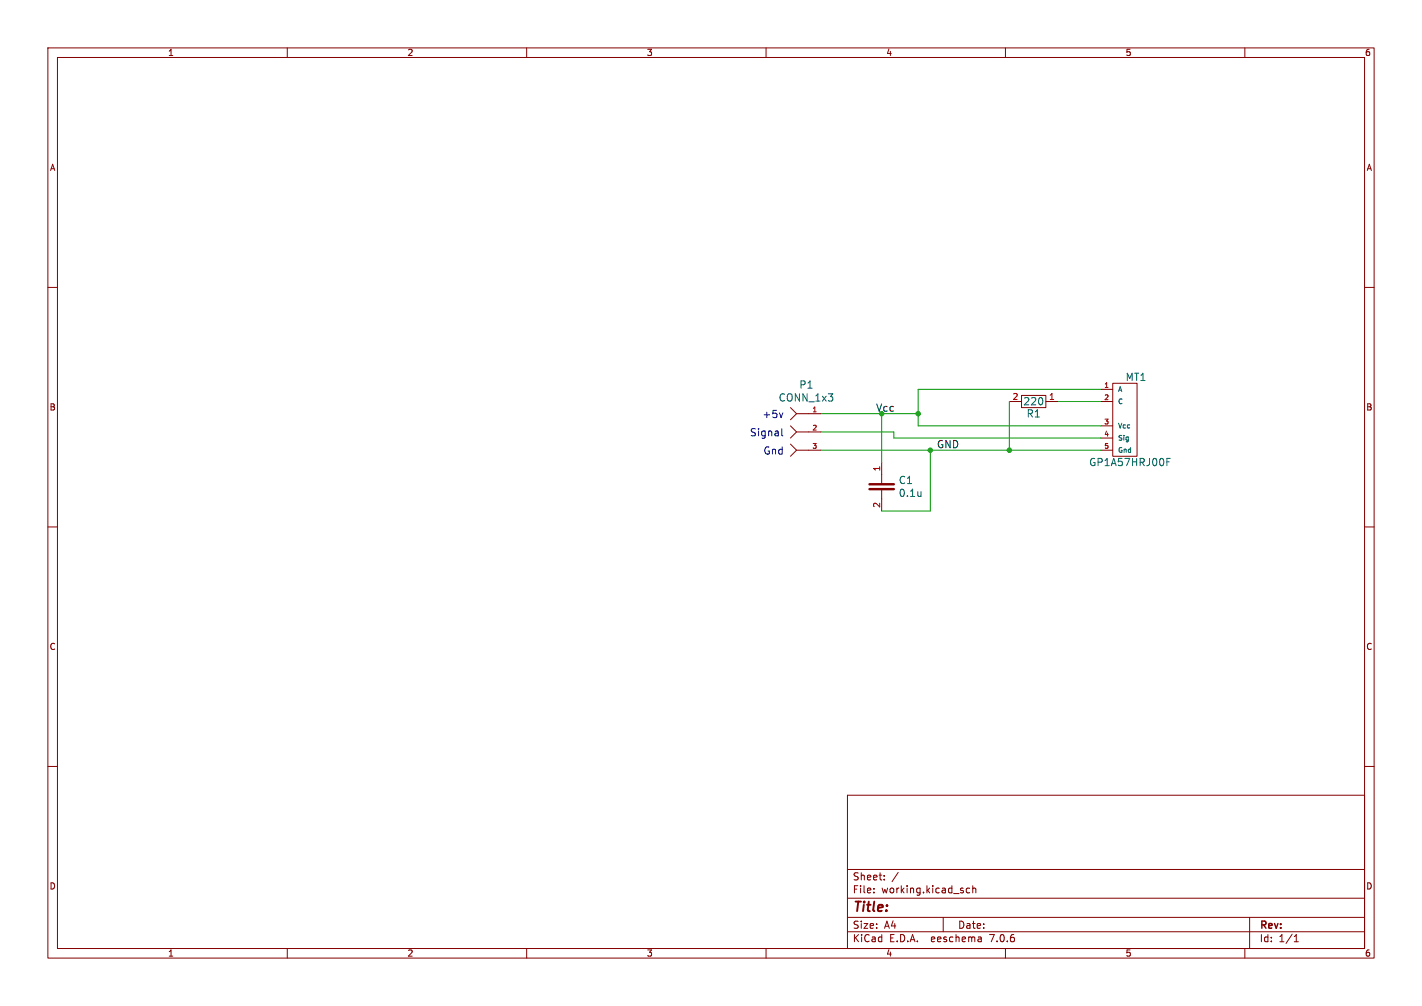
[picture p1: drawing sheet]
(kicad_sch (version 20230121) (generator eeschema)

 (paper "A4")

 (lib_symbols
  (symbol "Propeller_Speed-rescue:CAP" (pin_names (offset 1.016)) (in_bom yes) (on_board yes)
   (property "Reference" "C" (at 0 1.778 0) (effects (font (size 1.524 1.524)) (justify right)))
   (property "Value" "CAP" (at 0 -2.032 0) (effects (font (size 1.524 1.524)) (justify right)))
   (property "Footprint" "" (at -6.604 -2.54 90) (effects (font (size 1.524 1.524)) hide))
   (property "Datasheet" "" (at -4.064 0 90) (effects (font (size 1.524 1.524)) hide))
   (symbol "CAP_0_1"
    (polyline (pts (xy -2.54 0.508) (xy 2.54 0.508)) (stroke (width 0.508) (type solid)) (fill (type none)))
    (polyline (pts (xy 0 -2.54) (xy 0 -0.508)) (stroke (width 0) (type solid)) (fill (type none)))
    (polyline (pts (xy 0 0.508) (xy 0 2.54)) (stroke (width 0) (type solid)) (fill (type none)))
    (polyline (pts (xy 2.54 -0.508) (xy -2.54 -0.508)) (stroke (width 0.508) (type solid)) (fill (type none))))
   (symbol "CAP_1_1"
    (pin input line (at 0 5.08 270) (length 2.54) (name "~" (effects (font (size 1.27 1.27)))) (number "1" (effects (font (size 1.27 1.27)))))
    (pin input line (at 0 -5.08 90) (length 2.54) (name "~" (effects (font (size 1.27 1.27)))) (number "2" (effects (font (size 1.27 1.27)))))))
  (symbol "Propeller_Speed-rescue:CONN_1x3" (pin_names (offset 1.016)) (in_bom yes) (on_board yes)
   (property "Reference" "P" (at 0 6.35 0) (effects (font (size 1.524 1.524))))
   (property "Value" "CONN_1x3" (at 0 -6.35 0) (effects (font (size 1.524 1.524))))
   (property "Footprint" "" (at 0 0 0) (effects (font (size 1.524 1.524))))
   (property "Datasheet" "" (at 0 0 0) (effects (font (size 1.524 1.524))))
   (symbol "CONN_1x3_0_1"
    (polyline (pts (xy 0 -3.81) (xy 2.54 -3.81)) (stroke (width 0) (type solid)) (fill (type none)))
    (polyline (pts (xy 0 3.81) (xy 2.54 3.81)) (stroke (width 0) (type solid)) (fill (type none)))
    (polyline (pts (xy -1.27 -2.54) (xy 0 -3.81) (xy -1.27 -5.08)) (stroke (width 0) (type solid)) (fill (type none)))
    (polyline (pts (xy -1.27 1.27) (xy 0 0) (xy -1.27 -1.27)) (stroke (width 0) (type solid)) (fill (type none)))
    (polyline (pts (xy -1.27 2.54) (xy 0 3.81) (xy -1.27 5.08)) (stroke (width 0) (type solid)) (fill (type none)))
    (polyline (pts (xy 0 0) (xy 1.27 0) (xy 2.54 0)) (stroke (width 0) (type solid)) (fill (type none))))
   (symbol "CONN_1x3_1_1"
    (pin input line (at 5.08 3.81 180) (length 2.54) (name "~" (effects (font (size 1.016 1.016)))) (number "1" (effects (font (size 1.016 1.016)))))
    (pin input line (at 5.08 0 180) (length 2.54) (name "~" (effects (font (size 1.016 1.016)))) (number "2" (effects (font (size 1.016 1.016)))))
    (pin input line (at 5.08 -3.81 180) (length 2.54) (name "~" (effects (font (size 1.016 1.016)))) (number "3" (effects (font (size 1.016 1.016)))))))
  (symbol "Propeller_Speed-rescue:RES" (pin_names (offset 1.016)) (in_bom yes) (on_board yes)
   (property "Reference" "R" (at 2.54 0 90) (effects (font (size 1.524 1.524))))
   (property "Value" "RES" (at 0 0 90) (effects (font (size 1.524 1.524))))
   (property "Footprint" "" (at -6.604 -2.54 90) (effects (font (size 1.524 1.524)) hide))
   (property "Datasheet" "" (at -4.064 0 90) (effects (font (size 1.524 1.524)) hide))
   (symbol "RES_0_1"
    (rectangle (start -1.27 2.54) (end 1.27 -2.54) (stroke (width 0) (type solid)) (fill (type none))))
   (symbol "RES_1_1"
    (pin input line (at 0 5.08 270) (length 2.54) (name "~" (effects (font (size 1.27 1.27)))) (number "1" (effects (font (size 1.27 1.27)))))
    (pin input line (at 0 -5.08 90) (length 2.54) (name "~" (effects (font (size 1.27 1.27)))) (number "2" (effects (font (size 1.27 1.27)))))))
  (symbol "Propeller_Speed-rescue:SHARP_PHOTO_INTERRUPTER" (pin_names (offset 1.016)) (in_bom yes) (on_board yes)
   (property "Reference" "MT" (at 0 8.89 0) (effects (font (size 1.524 1.524))))
   (property "Value" "SHARP_PHOTO_INTERRUPTER" (at 0 -8.89 0) (effects (font (size 1.524 1.524))))
   (property "Footprint" "" (at 1.27 0 0) (effects (font (size 1.524 1.524)) hide))
   (property "Datasheet" "http://www.sharpsma.com/webfm_send/1553" (at 0 -11.43 0) (effects (font (size 1.524 1.524)) hide))
   (property "Manufacturer" "Sharp" (at -8.89 -13.97 0) (effects (font (size 1.524 1.524)) hide))
   (property "ManufacturerNumber" "GP1A57HRJ00F" (at 3.81 -13.97 0) (effects (font (size 1.524 1.524)) hide))
   (property "DigikeyNumber" "425-1935-5-ND" (at 0 -16.51 0) (effects (font (size 1.524 1.524)) hide))
   (symbol "SHARP_PHOTO_INTERRUPTER_0_1"
    (rectangle (start -2.54 7.62) (end 2.54 -7.62) (stroke (width 0) (type solid)) (fill (type none))))
   (symbol "SHARP_PHOTO_INTERRUPTER_1_1"
    (pin power_in line (at -5.08 6.35 0) (length 2.54) (name "A" (effects (font (size 1.016 1.016)))) (number "1" (effects (font (size 1.016 1.016)))))
    (pin power_out line (at -5.08 3.81 0) (length 2.54) (name "C" (effects (font (size 1.016 1.016)))) (number "2" (effects (font (size 1.016 1.016)))))
    (pin power_in line (at -5.08 -1.27 0) (length 2.54) (name "Vcc" (effects (font (size 1.016 1.016)))) (number "3" (effects (font (size 1.016 1.016)))))
    (pin output line (at -5.08 -3.81 0) (length 2.54) (name "Sig" (effects (font (size 1.016 1.016)))) (number "4" (effects (font (size 1.016 1.016)))))
    (pin power_out line (at -5.08 -6.35 0) (length 2.54) (name "Gnd" (effects (font (size 1.016 1.016)))) (number "5" (effects (font (size 1.016 1.016))))))))

 (junction (at 191.77 86.36) (diameter 0) (color 0 0 0 0))
 (junction (at 184.15 86.36) (diameter 0) (color 0 0 0 0))
 (junction (at 210.82 93.98) (diameter 0) (color 0 0 0 0))
 (junction (at 194.31 93.98) (diameter 0) (color 0 0 0 0))

 (wire (pts (xy 191.77 81.28) (xy 191.77 86.36)) (stroke (width 0) (type default)))
 (wire (pts (xy 191.77 86.36) (xy 191.77 88.9)) (stroke (width 0) (type default)))
 (wire (pts (xy 184.15 86.36) (xy 171.45 86.36)) (stroke (width 0) (type default)))
 (wire (pts (xy 186.69 91.44) (xy 229.87 91.44)) (stroke (width 0) (type default)))
 (wire (pts (xy 194.31 106.68) (xy 184.15 106.68)) (stroke (width 0) (type default)))
 (wire (pts (xy 210.82 93.98) (xy 229.87 93.98)) (stroke (width 0) (type default)))
 (wire (pts (xy 171.45 93.98) (xy 194.31 93.98)) (stroke (width 0) (type default)))
 (wire (pts (xy 194.31 93.98) (xy 210.82 93.98)) (stroke (width 0) (type default)))
 (wire (pts (xy 184.15 96.52) (xy 184.15 86.36)) (stroke (width 0) (type default)))
 (wire (pts (xy 191.77 86.36) (xy 184.15 86.36)) (stroke (width 0) (type default)))
 (wire (pts (xy 191.77 88.9) (xy 229.87 88.9)) (stroke (width 0) (type default)))
 (wire (pts (xy 220.98 83.82) (xy 229.87 83.82)) (stroke (width 0) (type default)))
 (wire (pts (xy 171.45 90.17) (xy 186.69 90.17)) (stroke (width 0) (type default)))
 (wire (pts (xy 229.87 81.28) (xy 191.77 81.28)) (stroke (width 0) (type default)))
 (wire (pts (xy 194.31 93.98) (xy 194.31 106.68)) (stroke (width 0) (type default)))
 (wire (pts (xy 210.82 93.98) (xy 210.82 83.82)) (stroke (width 0) (type default)))
 (wire (pts (xy 186.69 90.17) (xy 186.69 91.44)) (stroke (width 0) (type default)))

 (text "+5v" (at 163.83 87.63 0) (effects (font (size 1.524 1.524)) (justify right bottom)))
 (text "Signal" (at 163.83 91.44 0) (effects (font (size 1.524 1.524)) (justify right bottom)))
 (text "Gnd" (at 163.83 95.25 0) (effects (font (size 1.524 1.524)) (justify right bottom)))

 (label "GND" (at 195.58 93.98 0) (effects (font (size 1.524 1.524)) (justify left bottom)))
 (label "Vcc" (at 182.88 86.36 0) (effects (font (size 1.524 1.524)) (justify left bottom)))

 (symbol (lib_id "Propeller_Speed-rescue:SHARP_PHOTO_INTERRUPTER") (at 234.95 87.63 0) (unit 1) (in_bom yes) (on_board yes) (dnp no)
  (property "Reference" "MT1" (at 234.95 78.74 0) (effects (font (size 1.524 1.524)) (justify left)))
  (property "Value" "GP1A57HRJ00F" (at 227.33 96.52 0) (effects (font (size 1.524 1.524)) (justify left)))
  (property "Footprint" "Sensors:SHARP_GP1A57HRJ00F" (at 236.22 87.63 0) (effects (font (size 1.524 1.524)) hide))
  (property "Datasheet" "http://www.sharpsma.com/webfm_send/1553" (at 234.95 99.06 0) (effects (font (size 1.524 1.524)) hide))
  (property "Manufacturer" "Sharp" (at 226.06 101.6 0) (effects (font (size 1.524 1.524)) hide))
  (property "ManufacturerNumber" "GP1A57HRJ00F" (at 238.76 101.6 0) (effects (font (size 1.524 1.524)) hide))
  (property "DigikeyNumber" "425-1935-5-ND" (at 234.95 104.14 0) (effects (font (size 1.524 1.524)) hide)) (pin "1") (pin "2") (pin "3") (pin "4") (pin "5"))

 (symbol (lib_id "Propeller_Speed-rescue:CONN_1x3") (at 166.37 90.17 0) (unit 1) (in_bom yes) (on_board yes) (dnp no)
  (property "Reference" "P1" (at 168.4274 80.3402 0) (effects (font (size 1.524 1.524))))
  (property "Value" "CONN_1x3" (at 168.4274 83.0326 0) (effects (font (size 1.524 1.524))))
  (property "Footprint" "Connectors:CONN_2.54mm_1x3" (at 166.37 90.17 0) (effects (font (size 1.524 1.524)) hide))
  (property "Datasheet" "" (at 166.37 90.17 0) (effects (font (size 1.524 1.524)))) (pin "1") (pin "2") (pin "3"))

 (symbol (lib_id "Propeller_Speed-rescue:RES") (at 215.9 83.82 270) (unit 1) (in_bom yes) (on_board yes) (dnp no)
  (property "Reference" "R1" (at 215.9 86.36 90) (effects (font (size 1.524 1.524))))
  (property "Value" "220" (at 215.9 83.82 90) (effects (font (size 1.524 1.524))))
  (property "Footprint" "SMD:SMD_0805" (at 213.36 77.216 90) (effects (font (size 1.524 1.524)) hide))
  (property "Datasheet" "" (at 215.9 79.756 90) (effects (font (size 1.524 1.524)) hide)) (pin "1") (pin "2"))

 (symbol (lib_id "Propeller_Speed-rescue:CAP") (at 184.15 101.6 0) (unit 1) (in_bom yes) (on_board yes) (dnp no)
  (property "Reference" "C1" (at 187.579 100.2538 0) (effects (font (size 1.524 1.524)) (justify left)))
  (property "Value" "0.1u" (at 187.579 102.9462 0) (effects (font (size 1.524 1.524)) (justify left)))
  (property "Footprint" "SMD:SMD_0805" (at 177.546 104.14 90) (effects (font (size 1.524 1.524)) hide))
  (property "Datasheet" "" (at 180.086 101.6 90) (effects (font (size 1.524 1.524)) hide)) (pin "1") (pin "2"))

 (sheet_instances (path "" (page "1"))))
